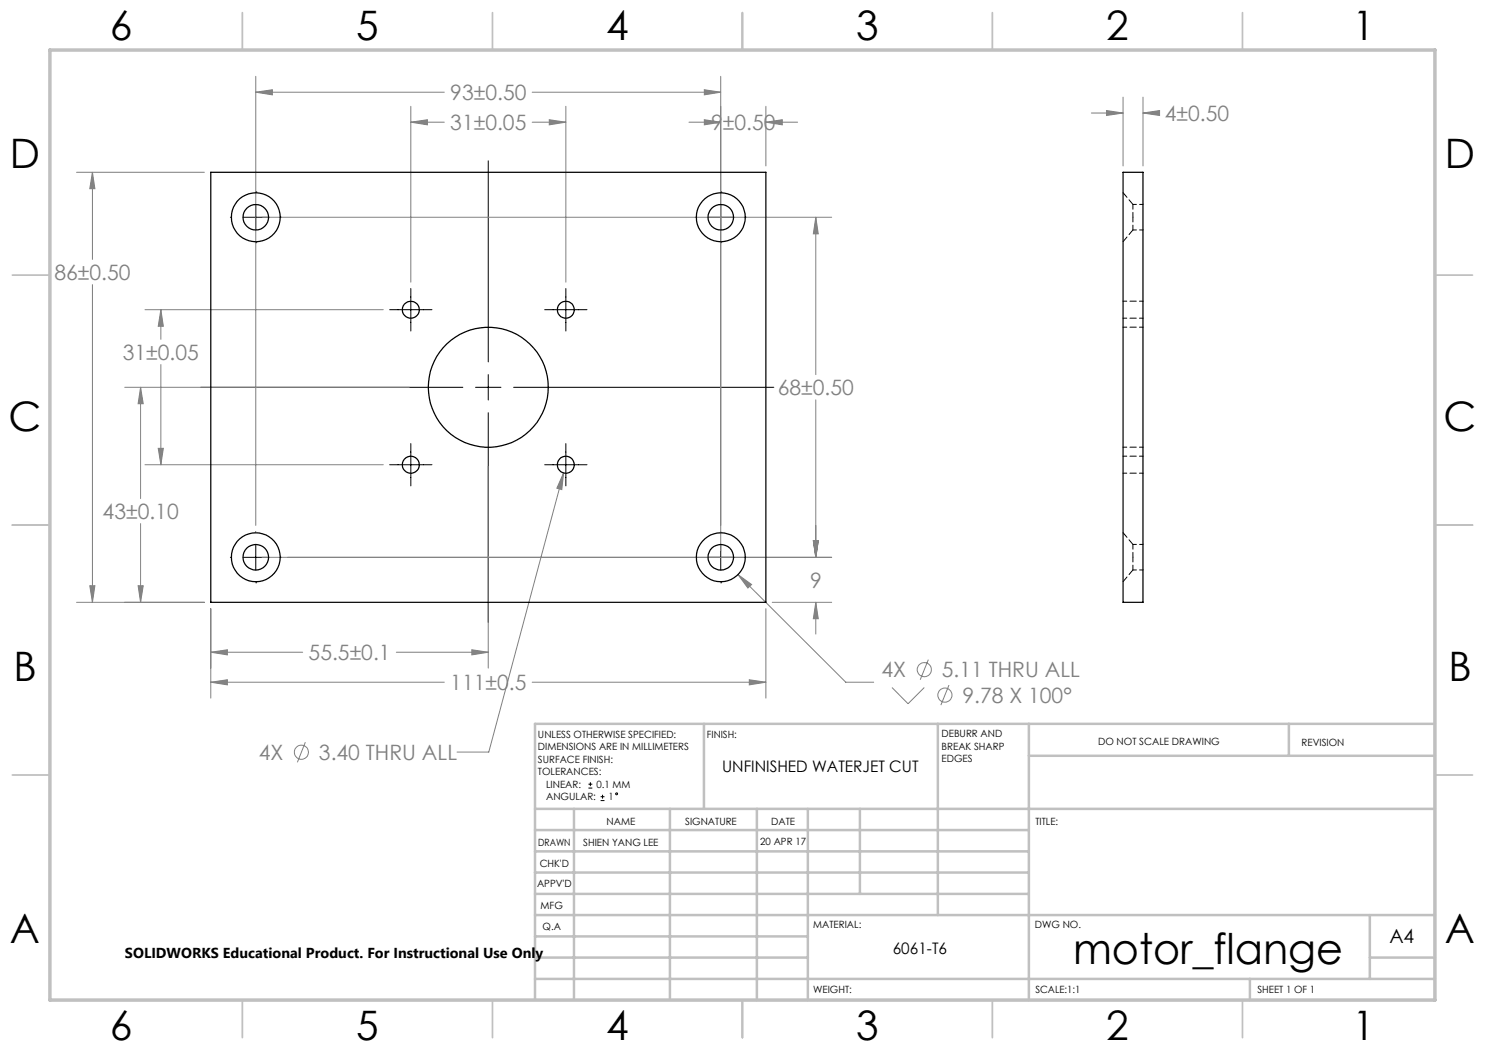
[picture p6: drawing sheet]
<svg xmlns="http://www.w3.org/2000/svg" width="297mm" height="210mm" viewBox="0 0 297 210" stroke-linecap="round" stroke-linejoin="round" font-family="sans-serif">
<g fill="none" stroke="#808080" stroke-width=".2">
<path d="M51.2 18.4l3.3-.5v1.1zM51.2 15.3v89.8M51.2 18.4h37.7M106.4 18.4h37.7M140.9 17.9l3.2 .5-3.2 .6zM144.1 15.3v94.9M224.6 19.4v13.8M228.6 19.4v13.8M15.3 34.5h25.6M18.5 34.5v17.4M18.5 34.5l.5 3.2h-1zM82.2 24.4l3.3-.5v1.1z"/>
<path d="M82.2 24.4h6.7M82.2 21.3v35.1M106.4 24.4h6.8M109.9 23.9l3.3 .5-3.3 .6zM113.2 21.3v35.1M137.8 24.4h6.3M140.9 23.9l3.2 .5-3.2 .6zM153.2 21.3v11.9M153.2 24.4h6.3M153.2 24.4l3.3-.5v1.1zM218.3 22.6h6.3M221.3 22.1l3.3 .5-3.3 .5z"/>
<path d="M228.6 22.6h3.2M228.6 22.6l3.3-.5v1zM18.5 56.9v63.6M52.4 43.5h113.9M163.2 43.5l.5 3.3h-1zM163.2 43.5v31.4M24.9 77.5h56.9M28.1 77.5v22.2M28.1 77.5l.5 3.2h-1zM29 61.9h47.7M32.2 61.9l.5 3.4h-1.1zM32.2 61.9v6"/>
<path d="M32.2 72.9v20M163.2 80v31.5M29 92.9h47.7M31.6 89.7h1.1l-.5 3.2zM97.6 93.3v40.3M112.7 94.6l-.3 3.3-1-.3zM112.7 94.6l-14.9 55.8h-6.4M18 117.1h1l-.5 3.4zM27.6 117.1h1l-.5 3.4zM28.1 104.7v15.8M52.4 111.5h113.9M147.6 114.9l2.7 2-.7 .7z"/>
<path d="M147.6 114.9l21.6 21.5h5.5M162.7 108.2h1l-.5 3.3zM15.3 120.5h25.6M42.2 136.4l3.3-.4v1zM42.2 130.4l3.3-.4v1zM42.2 121.7v17.9M42.2 136.4h46.7M42.2 130.4h18.3M79.3 130.4h18.3M94.4 130l3.2 .4-3.2 .6zM106.4 136.4h46.8M149.9 136l3.3 .4-3.3 .6z"/>
<path d="M153.2 121.7v17.9M154.4 120.5h11.9M163.2 120.5l.5 3.2h-1zM163.2 120.5v6.3M178.4 137.5l3.2 3.2 3.3-3.2M185.7 131.9l-1.7 4.1M189.8 137l-1.6 4M61.1 148.4l-1.6 4.1"/>
<circle cx="184.9" cy="133.9" r="1.42"/>
<circle cx="189" cy="139" r="1.41"/>
<circle cx="60.3" cy="150.4" r="1.42"/>
</g>
<g fill="none" stroke="#000" stroke-width=".2">
<path d="M51.2 38.4h.1M97.6 32.2v40.2M144.1 38.4h.1M46.1 43.5h.1M48.6 43.5h5.1M51.2 48.5h.1M51.2 40.9v5.1M56.2 43.5h.1M82.2 57.7v8.5M113.2 57.7v8.5M139.1 43.5h.1M141.6 43.5h5.1"/>
<path d="M144.1 48.5h.1M144.1 40.9v5.1M149.2 43.5h.1M40.1 77.5h52.5M77.9 61.9h8.5M95.1 77.5h5.1M97.6 74.9v5.1M102.7 77.5h52.1M108.9 61.9h8.5M77.9 92.9h8.5M82.2 88.7v8.5M97.6 82.5v42"/>
<path d="M108.9 92.9h8.5M113.2 88.7v8.5M46.1 111.5h.1M48.6 111.5h5.1M51.2 116.5h.1M51.2 106.4h.1M51.2 108.9v5.1M56.2 111.5h.1M139.1 111.5h.1M141.6 111.5h5.1M144.1 116.5h.1M144.1 106.4h.1"/>
<path d="M144.1 108.9v5.1M149.2 111.5h.1M117.7 157.6h.8M117.7 156.8h.8M118.1 156.4v.8M120.1 159.3h.8M120.5 159v.7M120.1 160.1h.8"/>
<circle cx="123.3" cy="158.8" r=".19"/>
</g>
<g fill="none" stroke="#c0c0c0" stroke-width=".35">
<path d="M48.5 2.5v7.5M98.5 2.5v7.5M148.5 2.5v7.5M198.5 2.5v7.5M248.5 2.5v7.5M2.5 55h7.5M287 55h7.5M2.5 105h7.5M287 105h7.5M2.5 155h7.5M287 155h7.5M48.5 200v7.5"/>
<path d="M98.5 200v7.5M148.5 200v7.5M198.5 200v7.5M248.5 200v7.5"/>
</g>
<g fill="none" stroke="#c0c0c0" stroke-width=".5">
<path d="M140.8 144.8v17M187.6 144.8v38.2M205.8 144.8v55.2M205.8 151.2h81.2M257.8 144.8v6.4M287 144.8h-180v55.2M107 161.8h180M107 178.8h98.8M107 174.5h98.8M107 170.3h98.8M107 166h98.8M114.8 161.8v38.2"/>
<path d="M134 161.8v38.2M151.4 161.8v38.2M161.6 161.8v38.2M172 161.8v17M107 195.8h180M107 191.5h54.6M107 187.3h54.6M107 183h180M250 195.8v4.2M274 191.5h13M274 183v12.8"/>
</g>
<path d="M10 10h277v190h-277z" fill="none" stroke="#c0c0c0" stroke-width=".7"/>
<path d="M18.5 34.5l.5 3.2h-1zM18 117.1h1l-.5 3.4zM42.2 136.4l3.3-.4v1zM149.9 136l3.3 .4-3.3 .6zM140.9 17.9l3.2 .5-3.2 .6zM51.2 18.4l3.3-.5v1.1zM162.7 108.2h1l-.5 3.3zM163.2 43.5l.5 3.3h-1zM163.2 120.5l.5 3.2h-1zM162.7 108.2h1l-.5 3.3zM140.9 23.9l3.2 .5-3.2 .6zM153.2 24.4l3.3-.5v1.1zM28.1 77.5l.5 3.2h-1zM27.6 117.1h1l-.5 3.4zM94.4 130l3.2 .4-3.2 .6zM42.2 130.4l3.3-.4v1zM147.6 114.9l2 2.7 .7-.7zM112.7 94.6l-1.3 3 1 .3zM31.6 89.7h1.1l-.5 3.2zM32.2 61.9l.5 3.4h-1.1zM82.2 24.4l3.3-.5v1.1zM109.9 23.9l3.3 .5-3.3 .6zM221.3 22.1l3.3 .5-3.3 .5zM228.6 22.6l3.3-.5v1z" fill="#808080"/>
<g fill="none" stroke="#000" stroke-width=".25">
<path d="M42.2 34.5h111v86h-111zM224.6 34.5h4v86h-4z"/>
<circle cx="51.2" cy="43.5" r="4.9"/>
<circle cx="51.2" cy="43.5" r="2.56"/>
<circle cx="144.2" cy="43.5" r="4.9"/>
<circle cx="144.2" cy="43.5" r="2.56"/>
<circle cx="82.2" cy="61.9" r="1.7"/>
<circle cx="97.6" cy="77.5" r="12"/>
<circle cx="113.2" cy="62" r="1.71"/>
<circle cx="82.2" cy="93" r="1.7"/>
<circle cx="113.2" cy="93" r="1.71"/>
<circle cx="51.2" cy="111.4" r="4.9"/>
<circle cx="51.2" cy="111.5" r="2.56"/>
<circle cx="144.2" cy="111.4" r="4.9"/>
<circle cx="144.2" cy="111.5" r="2.56"/>
</g>
<path d="M226.6 43.4v-2.5M226.6 46v-2.6M226.6 111.4v-2.5M226.6 114v-2.6" fill="none" stroke="#000" stroke-width=".2" stroke-dasharray="1.3 .6" stroke-dashoffset=".3"/>
<path d="M224.6 48.3l2-2.3M226.6 40.9l-2-2.4M224.6 116.3l2-2.3M226.6 108.9l-2-2.4" fill="none" stroke="#000" stroke-width=".2" stroke-dasharray="1.3 .6" stroke-dashoffset=".1"/>
<path d="M226.6 46h2M228.6 40.9h-2M226.6 114h2M228.6 108.9h-2" fill="none" stroke="#000" stroke-width=".2" stroke-dasharray="1.3 .6" stroke-dashoffset=".6"/>
<path d="M224.6 63.6h4M228.6 60.2h-4M228.6 65.4h-4M224.6 94.6h4M224.6 89.4h4M228.6 91.2h-4" fill="none" stroke="#000" stroke-width=".2" stroke-dasharray="1.3 .6" stroke-dashoffset=".5"/>
<text font-size="8.5" x="214.6" y="192.7">motor_flange</text>
<g font-size="8.1">
<text x="22" y="8">6</text>
<text x="71.2" y="8">5</text>
<text x="121.2" y="8">4</text>
<text x="171.3" y="8">3</text>
<text x="221.3" y="8">2</text>
<text x="270.5" y="8">1</text>
<text x="2" y="33.6">D</text>
<text x="289" y="33.6">D</text>
<text x="1.7" y="86.1">C</text>
<text x="288.7" y="86.1">C</text>
<text x="2.7" y="136.1">B</text>
<text x="289.7" y="136.1">B</text>
<text x="2" y="188.6">A</text>
<text x="289" y="188.6">A</text>
<text x="22" y="208">6</text>
<text x="71.2" y="208">5</text>
<text x="121.2" y="208">4</text>
<text x="171.3" y="208">3</text>
<text x="221.3" y="208">2</text>
<text x="270.5" y="208">1</text>
</g>
<g font-size="4.2" fill="#808080">
<text x="90.1" y="20">93±0.50</text>
<text x="90.1" y="26">31±0.05</text>
<text x="142.2" y="26">9±0.50</text>
<text x="233" y="24.2">4±0.50</text>
<text x="10.9" y="56">86±0.50</text>
<text x="24.6" y="72">31±0.05</text>
<text x="155.6" y="79">68±0.50</text>
<text x="20.5" y="103.8">43±0.10</text>
<text x="162" y="117.5">9</text>
<text x="61.7" y="132">55.5±0.1</text>
<text x="176.3" y="135.5">4X</text>
<text x="188.4" y="135.5">5.11 THRU ALL</text>
<text x="90.1" y="138">111±0.5</text>
<text x="192.5" y="140.6">9.78 X 100°</text>
<text x="51.7" y="152">4X</text>
<text x="63.8" y="152">3.40 THRU ALL</text>
</g>
<text font-size="3.9" x="277.9" y="188.5">A4</text>
<g font-size="3.2">
<text x="144.4" y="154.4">UNFINISHED WATERJET CUT</text>
<text x="178.6" y="190.9">6061-T6</text>
</g>
<text font-size="2.9" x="25" y="191.6">SOLIDWORKS Educational Product. For Instructional Use Only</text>
<g font-size="2">
<text x="107.6" y="147.6">UNLESS OTHERWISE SPECIFIED:</text>
<text x="141.4" y="147.6">FINISH:</text>
<text x="188.3" y="147.5">DEBURR AND</text>
<text x="188.3" y="150">BREAK SHARP</text>
<text x="219.6" y="149">DO NOT SCALE DRAWING</text>
<text x="260.3" y="149.2">REVISION</text>
<text x="107.6" y="150.1">DIMENSIONS ARE IN MILLIMETERS</text>
<text x="107.6" y="152.6">SURFACE FINISH:</text>
<text x="107.6" y="155.1">TOLERANCES:</text>
<text x="188.3" y="152.5">EDGES</text>
<text x="109.2" y="157.6">LINEAR:</text>
<text x="109.2" y="160.1">ANGULAR:</text>
<text x="119.3" y="157.6">0.1 MM</text>
<text x="121.7" y="160.1">1</text>
<text x="121.3" y="165">NAME</text>
<text x="137" y="164.9">SIGNATURE</text>
<text x="154.2" y="164.9">DATE</text>
<text x="207.1" y="164.9">TITLE:</text>
<text x="107.6" y="169.1">DRAWN</text>
<text x="107.9" y="173.3">CHK'D</text>
<text x="116.7" y="169.1">SHIEN YANG LEE</text>
<text x="152.1" y="168.9">20 APR 17</text>
<text x="107.4" y="177.4">APPV'D</text>
<text x="108.1" y="181.8">MFG</text>
<text x="108.5" y="186">Q.A</text>
<text x="162.7" y="185.5">MATERIAL:</text>
<text x="207" y="185.5">DWG NO.</text>
<text x="162.6" y="198.5">WEIGHT:</text>
<text x="207.1" y="198.6">SCALE:1:1</text>
<text x="251.5" y="198.6">SHEET 1 OF 1</text>
</g>
</svg>
